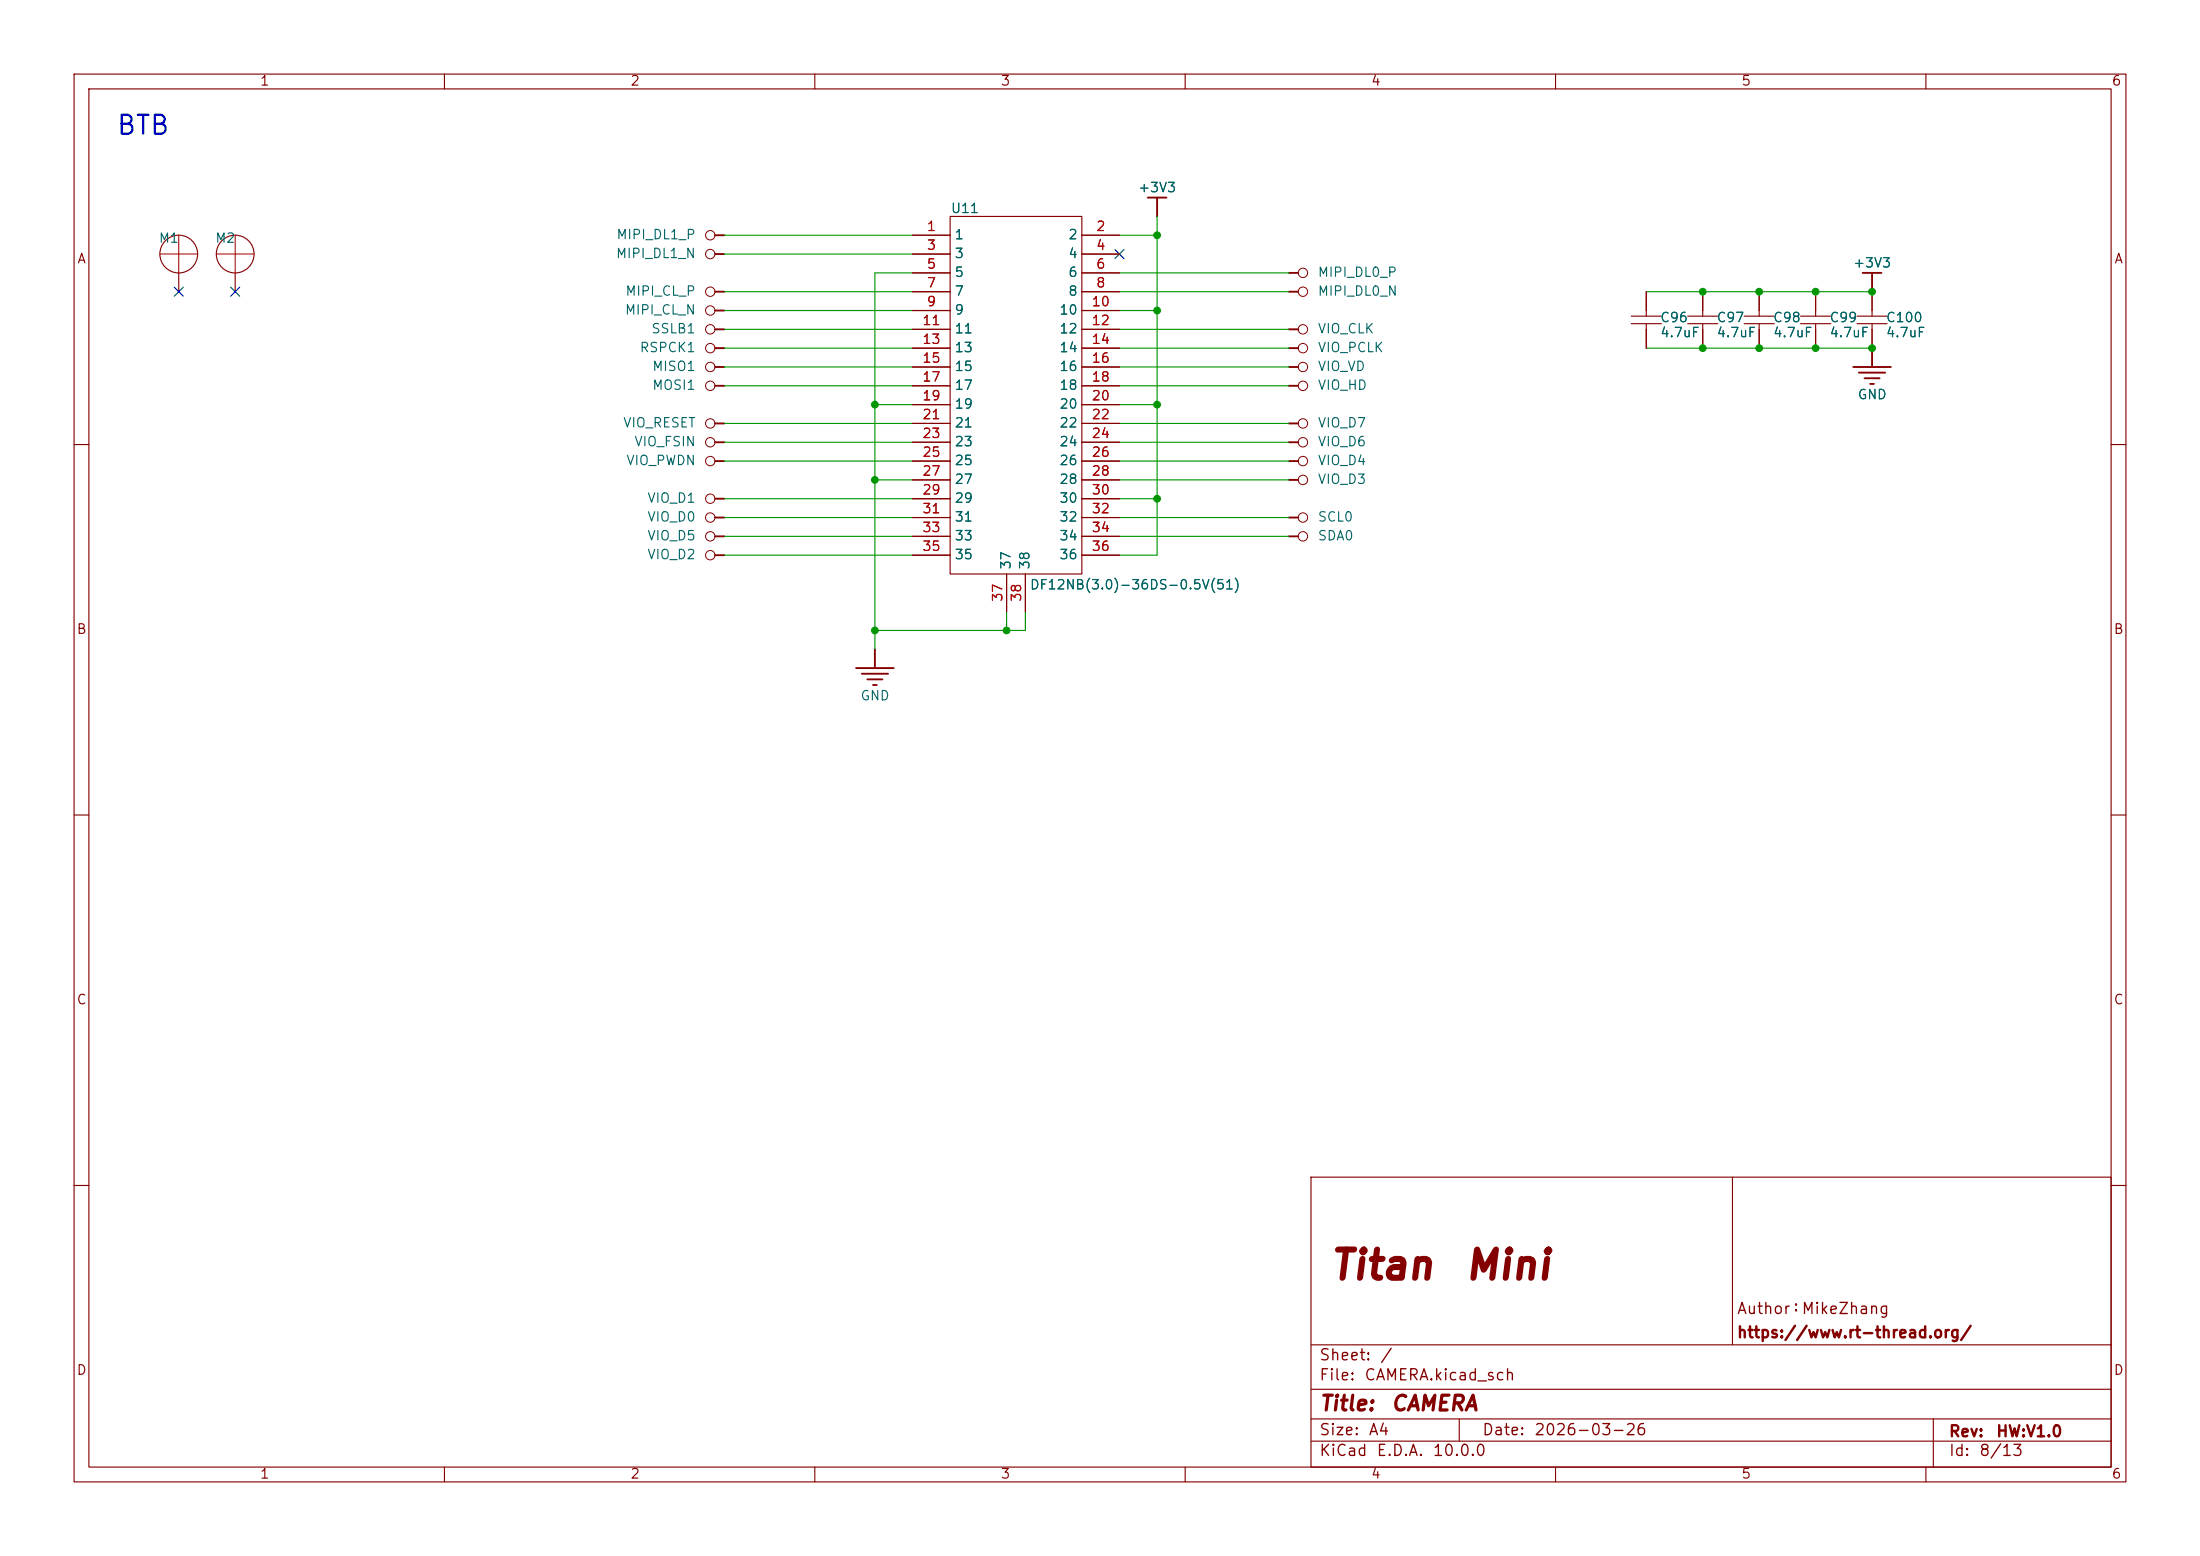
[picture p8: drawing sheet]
<svg xmlns="http://www.w3.org/2000/svg" width="297mm" height="210mm" viewBox="0 0 297 210" stroke-linecap="round" stroke-linejoin="round" font-family="sans-serif">
<g fill="none" stroke="#840000" stroke-width=".15">
<path d="M10 10h277v190h-277zM12 12h273v186h-273zM60 10v2M110 10v2M160 10v2M210 10v2M260 10v2M24.1 36.8v2.6M31.7 36.8v2.6M123.2 31.8h5.1M123.2 34.3h5.1M123.2 36.8h5.1"/>
<path d="M123.2 39.4h5.1M128.3 29.2h17.7v48.3h-17.7zM146 31.8h5.1M146 34.3h5.1M146 36.8h5.1M146 39.4h5.1M222.2 39.4v3.3M229.9 39.4v3.3M237.5 39.4v3.3M245.1 39.4v3.3M252.7 39.4v3.3M123.2 41.9h5.1"/>
<path d="M123.2 44.5h5.1M123.2 47h5.1M123.2 49.5h5.1M123.2 52.1h5.1M123.2 54.6h5.1M123.2 57.2h5.1M123.2 59.7h5.1M146 41.9h5.1M146 44.5h5.1M146 47h5.1M146 49.5h5.1M146 52.1h5.1"/>
<path d="M146 54.6h5.1M146 57.2h5.1M146 59.7h5.1M220.2 43.7h4.1M220.2 42.7h4.1M222.2 43.7v3.3M227.8 43.7h4.1M227.8 42.7h4.1M229.9 43.7v3.3M235.5 43.7h4M235.5 42.7h4M237.5 43.7v3.3"/>
<path d="M243.1 43.7h4M243.1 42.7h4M245.1 43.7v3.3M250.7 43.7h4.1M250.7 42.7h4.1M252.7 43.7v3.3M10 60h2M123.2 62.2h5.1M123.2 64.8h5.1M123.2 67.3h5.1M123.2 69.9h5.1M123.2 72.4h5.1"/>
<path d="M123.2 74.9h5.1M135.9 77.5v5.1M138.4 77.5v5.1M146 62.2h5.1M146 64.8h5.1M146 67.3h5.1M146 69.9h5.1M146 72.4h5.1M146 74.9h5.1M285 60h2M10 110h2M285 110h2"/>
<path d="M177 158.9h108v39.1h-108zM233.9 158.9v22.6M10 160h2M285 160h2M60 198v2M110 198v2M160 198v2M177 194.5h108M177 191.5h108M177 187.5h108M177 181.5h108M197 191.5v3"/>
<path d="M210 198v2M260 198v2M261 191.5v6.5"/>
<circle cx="24.1" cy="34.3" r="2.55"/>
<circle cx="31.7" cy="34.3" r="2.55"/>
</g>
<g fill="none" stroke="#840000" stroke-width=".25">
<path d="M96.5 34.3h1.3M96.5 39.4h1.3M96.5 31.8h1.3M154.9 26.7h2.6M156.2 26.7v2.5M174 36.8h1.3M174 39.4h1.3M251.5 36.8h2.5M252.7 36.8v2.6M96.5 57.2h1.3M96.5 41.9h1.3M96.5 44.5h1.3"/>
<path d="M96.5 59.7h1.3M96.5 52.1h1.3M96.5 49.5h1.3M96.5 47h1.3M174 57.2h1.3M174 44.5h1.3M174 59.7h1.3M174 52.1h1.3M174 49.5h1.3M174 47h1.3M250.2 49.5h5.1M251 50.3h3.5"/>
<path d="M251.7 51.1h2M252.5 51.8h.5M252.7 47v2.5M96.5 69.9h1.3M96.5 62.2h1.3M96.5 72.4h1.3M96.5 67.3h1.3M96.5 74.9h1.3M174 64.8h1.3M174 69.9h1.3M174 62.2h1.3M174 72.4h1.3"/>
<path d="M115.6 90.2h5M116.3 90.9h3.6M117.1 91.7h2M117.9 92.5h.5M118.1 87.6v2.6"/>
</g>
<g fill="none" stroke="#840000" stroke-width=".14">
<circle cx="95.9" cy="39.4" r=".63"/>
<circle cx="95.9" cy="34.3" r=".63"/>
<circle cx="95.9" cy="31.7" r=".63"/>
<circle cx="175.9" cy="36.8" r=".63"/>
<circle cx="175.9" cy="39.4" r=".63"/>
<circle cx="95.9" cy="57.1" r=".63"/>
<circle cx="95.9" cy="44.4" r=".63"/>
<circle cx="95.9" cy="49.5" r=".63"/>
<circle cx="95.9" cy="47" r=".63"/>
<circle cx="95.9" cy="52.1" r=".63"/>
<circle cx="95.9" cy="41.9" r=".63"/>
<circle cx="95.9" cy="59.7" r=".63"/>
<circle cx="175.9" cy="59.7" r=".63"/>
<circle cx="175.9" cy="44.4" r=".63"/>
<circle cx="175.9" cy="52.1" r=".63"/>
<circle cx="175.9" cy="47" r=".63"/>
<circle cx="175.9" cy="57.1" r=".63"/>
<circle cx="175.9" cy="49.5" r=".63"/>
<circle cx="95.9" cy="67.3" r=".63"/>
<circle cx="95.9" cy="72.4" r=".63"/>
<circle cx="95.9" cy="62.2" r=".63"/>
<circle cx="95.9" cy="69.8" r=".63"/>
<circle cx="95.9" cy="74.9" r=".63"/>
<circle cx="175.9" cy="64.8" r=".63"/>
<circle cx="175.9" cy="62.2" r=".63"/>
<circle cx="175.9" cy="72.4" r=".63"/>
<circle cx="175.9" cy="69.8" r=".63"/>
</g>
<path d="M21.6 34.3h5.1M24.1 31.8v5M29.2 34.3h5.1M31.7 31.8v5" fill="none" stroke="#f00" stroke-width=".15"/>
<g fill="none" stroke="#009600" stroke-width=".15">
<path d="M97.8 34.3h25.4M97.8 39.4h25.4M97.8 31.8h25.4M123.2 36.8h-5.1v50.8M151.1 39.4h22.9M151.1 31.8h5.1M151.1 36.8h22.9M156.2 29.2v45.7h-5.1M222.2 39.4h30.5M97.8 57.2h25.4M97.8 59.7h25.4M97.8 47h25.4"/>
<path d="M97.8 44.5h25.4M97.8 41.9h25.4M97.8 49.5h25.4M97.8 52.1h25.4M118.1 54.6h5.1M151.1 57.2h22.9M151.1 59.7h22.9M151.1 47h22.9M151.1 54.6h5.1M151.1 44.5h22.9M151.1 41.9h5.1M151.1 49.5h22.9"/>
<path d="M151.1 52.1h22.9M222.2 47h30.5M97.8 72.4h25.4M97.8 69.9h25.4M97.8 62.2h25.4M97.8 74.9h25.4M97.8 67.3h25.4M118.1 64.8h5.1M151.1 72.4h22.9M151.1 69.9h22.9M151.1 62.2h22.9M151.1 64.8h22.9"/>
<path d="M151.1 67.3h5.1M135.9 82.6v2.5M138.4 82.6v2.5h-20.3"/>
</g>
<path d="M23.5 38.8l1.2 1.2M24.7 38.8l-1.2 1.2M31.1 38.8l1.3 1.2M32.4 38.8l-1.3 1.2M150.5 33.7l1.2 1.2M151.7 33.7l-1.2 1.2" fill="none" stroke="#000084" stroke-width=".15"/>
<g fill="#009600" stroke="#009600" stroke-width=".14">
<circle cx="118.1" cy="64.8" r=".46"/>
<circle cx="156.2" cy="54.6" r=".46"/>
<circle cx="156.2" cy="67.3" r=".46"/>
<circle cx="156.2" cy="31.8" r=".46"/>
<circle cx="156.2" cy="41.9" r=".46"/>
<circle cx="135.9" cy="85.1" r=".46"/>
<circle cx="118.1" cy="85.1" r=".46"/>
<circle cx="118.1" cy="54.6" r=".46"/>
<circle cx="252.7" cy="39.4" r=".46"/>
<circle cx="237.5" cy="47" r=".46"/>
<circle cx="237.5" cy="39.4" r=".46"/>
<circle cx="229.9" cy="47" r=".46"/>
<circle cx="229.9" cy="39.4" r=".46"/>
<circle cx="245.1" cy="39.4" r=".46"/>
<circle cx="245.1" cy="47" r=".46"/>
<circle cx="252.7" cy="47" r=".46"/>
</g>
<g font-size="3.8" fill="#840000">
<text x="179.3" y="173.6">Titan</text>
<text x="197.5" y="173.6">Mini</text>
</g>
<text font-size="2.5" fill="#0000c2" x="15.6" y="18.8">BTB</text>
<g font-size="2" fill="#840000">
<text x="178" y="190.9">Title:</text>
<text x="187.7" y="190.9">CAMERA</text>
</g>
<g font-size="1.5" fill="#840000">
<text x="234.4" y="177.7">Author：MikeZhang</text>
<text x="178" y="184">Sheet:</text>
<text x="186.2" y="184">/</text>
<text x="234.4" y="181">https://www.rt-thread.org/</text>
<text x="178" y="186.7">File:</text>
<text x="184.1" y="186.7">CAMERA.kicad_sch</text>
<text x="178" y="196.9">KiCad</text>
<text x="178" y="194.1">Size:</text>
<text x="184.7" y="194.1">A4</text>
<text x="185.7" y="196.9">E.D.A.</text>
<text x="193.3" y="196.9">10.0.0</text>
<text x="200" y="194.1">Date:</text>
<text x="207" y="194.1">2026-03-26</text>
<text x="263" y="194.3">Rev:</text>
<text x="263" y="196.9">Id:</text>
<text x="267.1" y="196.9">8/13</text>
<text x="269.4" y="194.3">HW:V1.0</text>
</g>
<g font-size="1.3" fill="#840000">
<text x="35" y="11.9">1</text>
<text x="85" y="11.9">2</text>
<text x="135" y="11.9">3</text>
<text x="185" y="11.9">4</text>
<text x="235" y="11.9">5</text>
<text x="285" y="11.9">6</text>
<text x="10.3" y="35.9">A</text>
<text x="285.3" y="35.9">A</text>
<text x="10.3" y="85.9">B</text>
<text x="285.3" y="85.9">B</text>
<text x="10.3" y="135.9">C</text>
<text x="285.3" y="135.9">C</text>
<text x="10.3" y="185.9">D</text>
<text x="285.3" y="185.9">D</text>
<text x="35" y="199.9">1</text>
<text x="85" y="199.9">2</text>
<text x="135" y="199.9">3</text>
<text x="185" y="199.9">4</text>
<text x="235" y="199.9">5</text>
<text x="285" y="199.9">6</text>
</g>
<g font-size="1.3" fill="#006464">
<text x="128.3" y="29.1">U11</text>
<text x="153.6" y="26.3">+3V3</text>
<text x="21.3" y="33.1">M1</text>
<text x="29" y="33.1">M2</text>
<text x="83.1" y="35.2">MIPI_DL1_N</text>
<text x="83.1" y="32.6">MIPI_DL1_P</text>
<text x="128.8" y="32.6">1</text>
<text x="128.8" y="35.2">3</text>
<text x="144.1" y="32.6">2</text>
<text x="144.1" y="35.2">4</text>
<text x="84.3" y="40.2">MIPI_CL_P</text>
<text x="128.8" y="37.7">5</text>
<text x="128.8" y="40.2">7</text>
<text x="144.1" y="37.7">6</text>
<text x="144.1" y="40.2">8</text>
<text x="177.8" y="40.2">MIPI_DL0_N</text>
<text x="177.8" y="37.7">MIPI_DL0_P</text>
<text x="250.1" y="36.4">+3V3</text>
<text x="84.3" y="42.8">MIPI_CL_N</text>
<text x="86.3" y="47.9">RSPCK1</text>
<text x="87.8" y="45.3">SSLB1</text>
<text x="128.8" y="42.8">9</text>
<text x="128.8" y="45.3">11</text>
<text x="128.8" y="47.9">13</text>
<text x="142.9" y="42.8">10</text>
<text x="142.9" y="45.3">12</text>
<text x="142.9" y="47.9">14</text>
<text x="177.8" y="45.3">VIO_CLK</text>
<text x="177.8" y="47.9">VIO_PCLK</text>
<text x="224" y="43.8">C96</text>
<text x="224" y="45.8">4.7uF</text>
<text x="231.7" y="43.8">C97</text>
<text x="231.7" y="45.8">4.7uF</text>
<text x="239.3" y="43.8">C98</text>
<text x="239.3" y="45.8">4.7uF</text>
<text x="246.9" y="43.8">C99</text>
<text x="246.9" y="45.8">4.7uF</text>
<text x="254.5" y="43.8">C100</text>
<text x="254.5" y="45.8">4.7uF</text>
<text x="88" y="52.9">MOSI1</text>
<text x="88" y="50.4">MISO1</text>
<text x="128.8" y="50.4">15</text>
<text x="128.8" y="52.9">17</text>
<text x="142.9" y="50.4">16</text>
<text x="142.9" y="52.9">18</text>
<text x="177.8" y="50.4">VIO_VD</text>
<text x="177.8" y="52.9">VIO_HD</text>
<text x="84" y="58">VIO_RESET</text>
<text x="128.8" y="55.5">19</text>
<text x="128.8" y="58">21</text>
<text x="142.9" y="55.5">20</text>
<text x="142.9" y="58">22</text>
<text x="177.8" y="58">VIO_D7</text>
<text x="250.7" y="54.2">GND</text>
<text x="84.5" y="63.1">VIO_PWDN</text>
<text x="85.5" y="60.6">VIO_FSIN</text>
<text x="128.8" y="60.6">23</text>
<text x="128.8" y="63.1">25</text>
<text x="128.8" y="65.6">27</text>
<text x="142.9" y="60.6">24</text>
<text x="142.9" y="63.1">26</text>
<text x="142.9" y="65.6">28</text>
<text x="177.8" y="65.6">VIO_D3</text>
<text x="177.8" y="63.1">VIO_D4</text>
<text x="177.8" y="60.6">VIO_D6</text>
<text x="87.3" y="70.7">VIO_D0</text>
<text x="87.3" y="68.2">VIO_D1</text>
<text x="128.8" y="68.2">29</text>
<text x="128.8" y="70.7">31</text>
<text x="142.9" y="68.2">30</text>
<text x="142.9" y="70.7">32</text>
<text x="177.8" y="70.7">SCL0</text>
<text x="87.3" y="73.3">VIO_D5</text>
<text x="87.3" y="75.8">VIO_D2</text>
<text x="128.8" y="73.3">33</text>
<text x="128.8" y="75.8">35</text>
<text x="136.8" y="77" transform="rotate(-90 136.8 77)">37</text>
<text x="139.3" y="77" transform="rotate(-90 139.3 77)">38</text>
<text x="142.9" y="73.3">34</text>
<text x="142.9" y="75.8">36</text>
<text x="177.8" y="73.3">SDA0</text>
<text x="138.9" y="79.9">DF12NB(3.0)-36DS-0.5V(51)</text>
<text x="116.1" y="94.8">GND</text>
</g>
<g font-size="1.3" fill="#a90000">
<text x="125" y="31.5">1</text>
<text x="125" y="34">3</text>
<text x="147.9" y="31.5">2</text>
<text x="147.9" y="34">4</text>
<text x="125" y="36.6">5</text>
<text x="125" y="39.1">7</text>
<text x="125" y="41.7">9</text>
<text x="147.3" y="41.7">10</text>
<text x="147.9" y="36.6">6</text>
<text x="147.9" y="39.1">8</text>
<text x="124.4" y="44.2">11</text>
<text x="124.4" y="46.7">13</text>
<text x="147.3" y="44.2">12</text>
<text x="147.3" y="46.7">14</text>
<text x="124.4" y="49.3">15</text>
<text x="124.4" y="51.8">17</text>
<text x="147.3" y="49.3">16</text>
<text x="147.3" y="51.8">18</text>
<text x="124.4" y="54.4">19</text>
<text x="124.4" y="56.9">21</text>
<text x="124.4" y="59.4">23</text>
<text x="147.3" y="54.4">20</text>
<text x="147.3" y="56.9">22</text>
<text x="147.3" y="59.4">24</text>
<text x="124.4" y="62">25</text>
<text x="124.4" y="64.5">27</text>
<text x="147.3" y="62">26</text>
<text x="147.3" y="64.5">28</text>
<text x="124.4" y="67.1">29</text>
<text x="124.4" y="69.6">31</text>
<text x="147.3" y="67.1">30</text>
<text x="147.3" y="69.6">32</text>
<text x="124.4" y="72.1">33</text>
<text x="124.4" y="74.7">35</text>
<text x="147.3" y="72.1">34</text>
<text x="147.3" y="74.7">36</text>
<text x="135.6" y="81.3" transform="rotate(-90 135.6 81.3)">37</text>
<text x="138.2" y="81.3" transform="rotate(-90 138.2 81.3)">38</text>
</g>
</svg>
